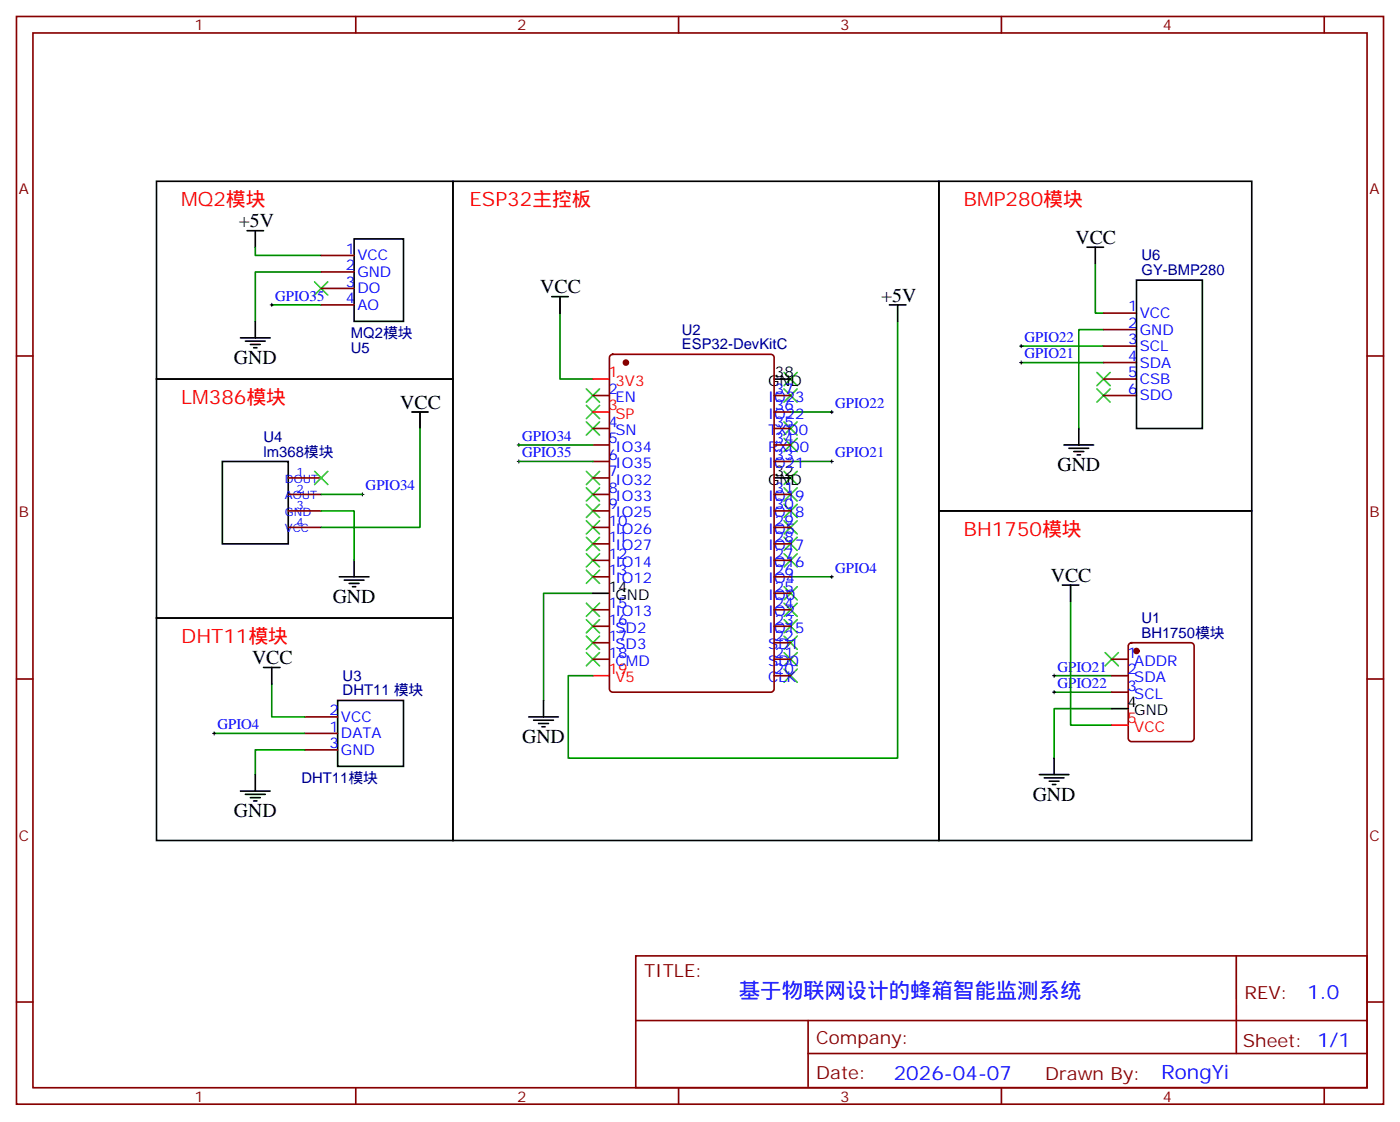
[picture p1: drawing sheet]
<svg xmlns="http://www.w3.org/2000/svg" width="300mm" height="240mm" viewBox="0 0 300 240" stroke-linecap="round" stroke-linejoin="round" font-family="sans-serif">
<g fill="none" stroke="#870000" stroke-width=".35">
<path d="M3.5 3.5h292.8v232.9h-292.8zM7.1 7.1h285.7v225.7h-285.7zM76.2 3.5v3.6M145.3 3.5v3.6M214.5 3.5v3.6M283.6 3.5v3.6M68.8 54.7h7M68.8 58.2h7M3.5 76.2h3.6M68.8 65.3h7M68.8 61.7h7M130.8 76.1l.4-.3h33.9a.71 .71 0 0 1 .7 .8v70.9a.76 .76 0 0 1-.7 .7h-33.9a.76 .76 0 0 1-.7-.7v-70.9z"/>
<path d="M236.4 67h7M236.4 70.6h7M236.4 74.1h7M236.4 77.6h7M292.8 76.2h3.5M127 84.7h3.5M127 91.7h3.5M127 95.2h3.5M127 98.8h3.5M165.8 84.7h3.5M165.8 88.2h3.5M165.8 91.7h3.5"/>
<path d="M165.8 95.2h3.5M165.8 98.8h3.5M236.4 81.1h7M236.4 84.7h7M61.7 102.3h7.1M61.7 105.8h7.1M61.7 109.4h7.1M61.7 112.9h7.1M127 102.3h3.5M127 105.8h3.5M127 109.4h3.5M127 112.9h3.5"/>
<path d="M127 116.4h3.5M127 119.9h3.5M165.8 105.8h3.5M165.8 109.4h3.5M165.8 112.9h3.5M165.8 116.4h3.5M165.8 119.9h3.5M127 123.5h3.5M127 130.5h3.5M127 134.1h3.5M127 137.6h3.5M165.8 123.5h3.5"/>
<path d="M165.8 127h3.5M165.8 130.5h3.5M165.8 134.1h3.5M165.8 137.6h3.5M241.9 137.8l.5-.2h12.7a.71 .71 0 0 1 .7 .7v19.7a.76 .76 0 0 1-.7 .7h-12.7a.76 .76 0 0 1-.7-.7v-19.7zM3.5 145.3h3.6M65.3 153.5h7M65.3 157h7M127 141.1h3.5M165.8 141.1h3.5M165.8 144.6h3.5M238.1 141.1h3.6"/>
<path d="M238.1 144.6h3.6M238.1 148.2h3.6M292.8 145.3h3.5M65.3 160.5h7M3.5 214.5h3.6M136.2 204.6h156.6v28.2h-156.6zM136.2 218.5h156.5M173.1 218.5v14.1M264.8 204.6v20.9M292.8 214.5h3.5M76.2 232.8v3.6M145.3 232.8v3.6"/>
<path d="M173.1 225.5h119.6M214.5 232.8v3.6M283.6 232.8v3.6"/>
</g>
<g fill="none" stroke="#000" stroke-width=".35">
<path d="M33.5 38.8h63.5v42.3h-63.5zM97 38.8h104.1v141.1h-104.1zM201.1 38.8h67v70.6h-67zM52.9 49.4h3.5M54.7 49.4v3.5M75.8 51.2h10.6v17.6h-10.6zM232.8 52.9h3.6M234.6 52.9v3.5M243.4 60h14.1v31.7h-14.1zM51.5 72.3h6.4M52.6 73h4.2M53.6 73.7h2.1"/>
<path d="M54.3 74.4h.7M54.7 68.8v3.5M118.2 63.5h3.5M119.9 63.5v3.5M190.5 65.3h3.5M192.3 65.3v3.5M33.5 81.1h63.5v51.2h-63.5zM47.6 98.8h14.1v17.6h-14.1zM88.2 88.2h3.5M90 88.2v3.5M165.8 81.1h3.5M227.9 95.2h6.3"/>
<path d="M229 96h4.2M230 96.7h2.1M230.7 97.4h.7M231.1 91.7v3.5M75.8 119.9v3.6M165.8 102.3h3.5M201.1 109.4h67v70.5h-67zM33.5 132.3h63.5v47.6h-63.5zM72.7 123.5h6.3M73.7 124.2h4.3M74.8 124.9h2.1M75.5 125.6h.7"/>
<path d="M127 127h3.5M227.5 125.2h3.6M229.3 125.2v3.6M56.4 142.9h3.6M58.2 142.9v3.5M72.3 149.9h14.1v14.1h-14.1zM113.2 153.5h6.4M114.3 154.2h4.2M115.4 154.9h2.1M116.1 155.6h.7M116.4 149.9v3.6M238.1 151.7h3.6"/>
<path d="M51.5 169.3h6.4M52.6 170h4.2M53.6 170.7h2.1M54.3 171.4h.7M54.7 165.8v3.5M222.6 165.8h6.4M223.7 166.5h4.2M224.7 167.2h2.1M225.4 167.9h.7M225.8 162.3v3.5"/>
</g>
<g fill="none" stroke="#008700" stroke-width=".35">
<path d="M54.7 52.9v1.8h14.1M68.8 58.2h-14.1v10.6M234.6 56.4v10.6h1.8M58.2 65.3h10.6M119.9 67v14.1h7.1M192.3 68.8v93.5h-70.6v-17.7h5.3M218.7 77.6h17.7M218.7 74.1h17.7M236.4 70.6h-5.3v21.1M90 91.7v21.2h-21.2M111.1 98.8h15.9M111.1 95.2h15.9"/>
<path d="M169.3 98.8h8.9M169.3 88.2h8.9M68.8 109.4h7v10.5M68.8 105.8h8.8M127 127h-10.6v22.9M169.3 123.5h8.9M229.3 128.8v26.4h8.8M45.9 157h19.4M58.2 146.4v7.1h7.1M225.8 148.2h12.3M225.8 144.6h12.3M238.1 151.7h-12.3v10.6"/>
<path d="M65.3 160.5h-10.6v5.3"/>
</g>
<g fill="none" stroke="#000" stroke-width=".21">
<path d="M57.9 65.3h.7M58.2 64.9v.7M218.4 74.1h.7M218.4 77.6h.7M218.7 73.7v.7M218.7 77.3v.7M110.8 98.8h.7M110.8 95.2h.7M111.1 94.9v.7M111.1 98.4v.7M177.8 98.8h.7M177.8 88.2h.7"/>
<path d="M178.2 87.8v.7M178.2 98.4v.7M77.3 105.8h.7M77.6 105.5v.7M177.8 123.5h.7M178.2 123.1v.7M45.5 157h.7M45.9 156.6v.7M225.4 144.6h.7M225.4 148.2h.7M225.8 144.3v.7M225.8 147.8v.7"/>
</g>
<g fill="none" stroke="#3c3" stroke-width=".35">
<path d="M67.4 60.3l2.8 2.8M70.2 60.3l-2.8 2.8M167.9 79.7l2.8 2.8M170.7 79.7l-2.8 2.8M234.9 79.7l2.9 2.8M237.8 79.7l-2.9 2.8M125.6 90.3l2.8 2.8M125.6 86.8l2.8 2.8M125.6 83.3l2.8 2.8M128.4 90.3l-2.8 2.8M128.4 86.8l-2.8 2.8M128.4 83.3l-2.8 2.8"/>
<path d="M167.9 93.8l2.8 2.9M167.9 90.3l2.8 2.8M167.9 83.3l2.8 2.8M170.7 93.8l-2.8 2.9M170.7 90.3l-2.8 2.8M170.7 83.3l-2.8 2.8M234.9 83.3l2.9 2.8M237.8 83.3l-2.9 2.8M67.4 100.9l2.8 2.8M70.2 100.9l-2.8 2.8M125.6 118.5l2.8 2.9M125.6 115l2.8 2.8"/>
<path d="M125.6 111.5l2.8 2.8M125.6 107.9l2.8 2.9M125.6 104.4l2.8 2.8M125.6 100.9l2.8 2.8M128.4 118.5l-2.8 2.9M128.4 115l-2.8 2.8M128.4 111.5l-2.8 2.8M128.4 107.9l-2.8 2.9M128.4 104.4l-2.8 2.8M128.4 100.9l-2.8 2.8M167.9 118.5l2.8 2.9M167.9 115l2.8 2.8"/>
<path d="M167.9 111.5l2.8 2.8M167.9 107.9l2.8 2.9M167.9 104.4l2.8 2.8M167.9 100.9l2.8 2.8M170.7 118.5l-2.8 2.9M170.7 115l-2.8 2.8M170.7 111.5l-2.8 2.8M170.7 107.9l-2.8 2.9M170.7 104.4l-2.8 2.8M170.7 100.9l-2.8 2.8M125.6 139.7l2.8 2.8M125.6 136.2l2.8 2.8"/>
<path d="M125.6 132.6l2.8 2.9M125.6 129.1l2.8 2.8M125.6 122.1l2.8 2.8M128.4 136.2l-2.8 2.8M128.4 122.1l-2.8 2.8M128.4 139.7l-2.8 2.8M128.4 132.6l-2.8 2.9M128.4 129.1l-2.8 2.8M167.9 139.7l2.8 2.8M167.9 136.2l2.8 2.8M167.9 132.6l2.8 2.9M167.9 129.1l2.8 2.8"/>
<path d="M167.9 125.6l2.8 2.8M170.7 139.7l-2.8 2.8M170.7 136.2l-2.8 2.8M170.7 132.6l-2.8 2.9M170.7 129.1l-2.8 2.8M170.7 125.6l-2.8 2.8M236.7 139.7l2.8 2.8M239.5 139.7l-2.8 2.8M167.9 143.2l2.8 2.8M170.7 143.2l-2.8 2.8"/>
</g>
<g fill="#870000" stroke="#870000" stroke-width=".35">
<circle cx="243.4" cy="139.3" r=".53"/>
<circle cx="134.1" cy="77.6" r=".53"/>
</g>
<path d="M127 88.2h3.5M127 81.1h3.5M127 144.6h3.5M238.1 155.2h3.6" fill="none" stroke="#f00" stroke-width=".35"/>
<text font-size="4.6" fill="#00f" x="158.3" y="213.6">基于物联网设计的蜂箱智能监测系统</text>
<g font-size="4.2" fill="#f00">
<text x="38.8" y="44.1">MQ2模块</text>
<text x="100.5" y="44.1">ESP32主控板</text>
<text x="206.4" y="44.1">BMP280模块</text>
<text x="38.8" y="86.4">LM386模块</text>
<text x="206.4" y="114.7">BH1750模块</text>
<text x="38.8" y="137.6">DHT11模块</text>
</g>
<g font-size="4.2">
<text x="51.2" y="48.7">+5V</text>
<text x="230.4" y="52.2">VCC</text>
<text x="115.7" y="62.8">VCC</text>
<text x="188.7" y="64.6">+5V</text>
<text x="50.1" y="78">GND</text>
<text x="85.7" y="87.5">VCC</text>
<text x="226.5" y="100.9">GND</text>
<text x="225.1" y="124.5">VCC</text>
<text x="71.3" y="129.1">GND</text>
<text x="54" y="142.2">VCC</text>
<text x="111.8" y="159.1">GND</text>
<text x="221.2" y="171.4">GND</text>
<text x="50.1" y="175">GND</text>
</g>
<g font-size="4.2" fill="#00f">
<text x="280" y="213.9">1.0</text>
<text x="191.4" y="231.2">2026-04-07</text>
<text x="248.7" y="231.1">RongYi</text>
</g>
<g font-size="3.9" fill="#800">
<text x="137.9" y="209.2">TITLE:</text>
<text x="266.6" y="213.9">REV:</text>
<text x="174.8" y="223.4">Company:</text>
<text x="266.2" y="224">Sheet: 1/1</text>
<text x="174.8" y="231.1">Date:</text>
<text x="223.9" y="231.2">Drawn By:</text>
</g>
<g font-size="3.2" fill="#800">
<text x="41.6" y="6.5">1</text>
<text x="110.8" y="6.5">2</text>
<text x="179.9" y="6.5">3</text>
<text x="249.1" y="6.5">4</text>
<text x="4.1" y="41.6">A</text>
<text x="293.3" y="41.6">A</text>
<text x="4.1" y="110.8">B</text>
<text x="293.3" y="110.8">B</text>
<text x="4.1" y="179.9">C</text>
<text x="293.3" y="179.9">C</text>
<text x="41.6" y="235.8">1</text>
<text x="110.8" y="235.8">2</text>
<text x="179.9" y="235.8">3</text>
<text x="249.1" y="235.8">4</text>
</g>
<g font-size="3.2" fill="#00f">
<text x="74.1" y="54.3">1</text>
<text x="74.1" y="57.9">2</text>
<text x="76.6" y="55.7">VCC</text>
<text x="76.6" y="59.3">GND</text>
<text x="58.9" y="64.4">GPIO35</text>
<text x="74.1" y="64.9">4</text>
<text x="74.1" y="61.4">3</text>
<text x="76.6" y="62.8">DO</text>
<text x="76.6" y="66.3">AO</text>
<text x="241.7" y="66.7">1</text>
<text x="241.7" y="70.2">2</text>
<text x="244.1" y="68.1">VCC</text>
<text x="244.1" y="71.6">GND</text>
<text x="219.4" y="73.2">GPIO22</text>
<text x="219.4" y="76.7">GPIO21</text>
<text x="241.7" y="73.7">3</text>
<text x="241.7" y="77.3">4</text>
<text x="244.1" y="75.1">SCL</text>
<text x="241.7" y="80.8">5</text>
<text x="244.1" y="78.7">SDA</text>
<text x="244.1" y="82.2">CSB</text>
<text x="130.4" y="84.3">2</text>
<text x="131.8" y="86.1">EN</text>
<text x="164.5" y="86.1">IO23</text>
<text x="164.5" y="89.6">IO22</text>
<text x="166" y="84.3">37</text>
<text x="166" y="87.8">36</text>
<text x="178.9" y="87.3">GPIO22</text>
<text x="241.7" y="84.3">6</text>
<text x="244.1" y="85.7">SDO</text>
<text x="111.8" y="94.4">GPIO34</text>
<text x="130.4" y="94.9">5</text>
<text x="130.4" y="91.4">4</text>
<text x="131.8" y="93.1">SN</text>
<text x="164.5" y="93.1">TXD0</text>
<text x="166" y="91.4">35</text>
<text x="166" y="94.9">34</text>
<text x="111.8" y="97.9">GPIO35</text>
<text x="130.4" y="102">7</text>
<text x="130.4" y="98.4">6</text>
<text x="131.8" y="100.2">IO35</text>
<text x="131.8" y="96.7">IO34</text>
<text x="164.5" y="96.7">RXD0</text>
<text x="164.5" y="100.2">IO21</text>
<text x="166" y="98.4">33</text>
<text x="178.9" y="97.9">GPIO21</text>
<text x="78.3" y="105">GPIO34</text>
<text x="130.4" y="105.5">8</text>
<text x="131.8" y="107.2">IO33</text>
<text x="131.8" y="103.7">IO32</text>
<text x="164.5" y="107.2">IO19</text>
<text x="166" y="105.5">31</text>
<text x="130.4" y="112.5">10</text>
<text x="130.4" y="109">9</text>
<text x="131.8" y="110.8">IO25</text>
<text x="164.5" y="110.8">IO18</text>
<text x="166" y="109">30</text>
<text x="166" y="112.5">29</text>
<text x="130.4" y="119.6">12</text>
<text x="130.4" y="116.1">11</text>
<text x="131.8" y="117.8">IO27</text>
<text x="131.8" y="114.3">IO26</text>
<text x="164.5" y="114.3">IO5</text>
<text x="164.5" y="117.8">IO17</text>
<text x="166" y="116.1">28</text>
<text x="166" y="119.6">27</text>
<text x="130.4" y="123.1">13</text>
<text x="131.8" y="124.9">IO12</text>
<text x="131.8" y="121.4">IO14</text>
<text x="164.5" y="121.4">IO16</text>
<text x="164.5" y="124.9">IO4</text>
<text x="166" y="123.1">26</text>
<text x="178.9" y="122.6">GPIO4</text>
<text x="130.4" y="130.2">15</text>
<text x="131.8" y="131.9">IO13</text>
<text x="164.5" y="128.4">IO0</text>
<text x="164.5" y="131.9">IO2</text>
<text x="166" y="126.6">25</text>
<text x="166" y="130.2">24</text>
<text x="130.4" y="137.2">17</text>
<text x="130.4" y="133.7">16</text>
<text x="131.8" y="135.5">SD2</text>
<text x="164.5" y="135.5">IO15</text>
<text x="166" y="133.7">23</text>
<text x="166" y="137.2">22</text>
<text x="130.4" y="140.8">18</text>
<text x="131.8" y="139">SD3</text>
<text x="131.8" y="142.5">CMD</text>
<text x="164.5" y="139">SD1</text>
<text x="164.5" y="142.5">SD0</text>
<text x="166" y="140.8">21</text>
<text x="226.5" y="143.8">GPIO21</text>
<text x="241.5" y="140.8">1</text>
<text x="243" y="142.5">ADDR</text>
<text x="164.5" y="146">CLK</text>
<text x="166" y="144.3">20</text>
<text x="226.5" y="147.3">GPIO22</text>
<text x="241.5" y="144.3">2</text>
<text x="241.5" y="147.8">3</text>
<text x="243" y="146">SDA</text>
<text x="243" y="149.6">SCL</text>
<text x="70.6" y="153.1">2</text>
<text x="73" y="154.5">VCC</text>
<text x="46.6" y="156.1">GPIO4</text>
<text x="70.6" y="156.6">1</text>
<text x="70.6" y="160.2">3</text>
<text x="73" y="158">DATA</text>
<text x="73" y="161.6">GND</text>
</g>
<g font-size="3.2" fill="#000080">
<text x="244.5" y="58.9">GY-BMP280</text>
<text x="244.5" y="55.7">U6</text>
<text x="146.1" y="71.6">U2</text>
<text x="75.2" y="72.3">MQ2模块</text>
<text x="75.2" y="75.5">U5</text>
<text x="146.1" y="74.8">ESP32-DevKitC</text>
<text x="56.5" y="94.5">U4</text>
<text x="56.5" y="97.7">lm368模块</text>
<text x="244.5" y="136.5">BH1750模块</text>
<text x="244.5" y="133.3">U1</text>
<text x="73.4" y="148.9">DHT11 模块</text>
<text x="73.4" y="145.7">U3</text>
<text x="64.6" y="167.6">DHT11模块</text>
</g>
<g font-size="3.2" fill="#f00">
<text x="130.4" y="80.8">1</text>
<text x="131.8" y="82.5">3V3</text>
<text x="130.4" y="87.8">3</text>
<text x="131.8" y="89.6">SP</text>
<text x="130.4" y="144.3">19</text>
<text x="131.8" y="146">V5</text>
<text x="241.5" y="154.9">5</text>
<text x="243" y="156.6">VCC</text>
</g>
<g font-size="3.2">
<text x="164.5" y="82.5">GND</text>
<text x="166" y="80.8">38</text>
<text x="166" y="102">32</text>
<text x="164.5" y="103.7">GND</text>
<text x="130.4" y="126.6">14</text>
<text x="131.8" y="128.4">GND</text>
<text x="241.5" y="151.3">4</text>
<text x="243" y="153.1">GND</text>
</g>
<g font-size="2.5" fill="#00f">
<text x="63.5" y="102">1</text>
<text x="61" y="103.4">DOUT</text>
<text x="61" y="106.9">AOUT</text>
<text x="63.5" y="105.5">2</text>
<text x="61" y="110.4">GND</text>
<text x="61" y="113.9">VCC</text>
<text x="63.5" y="109">3</text>
<text x="63.5" y="112.5">4</text>
</g>
</svg>
